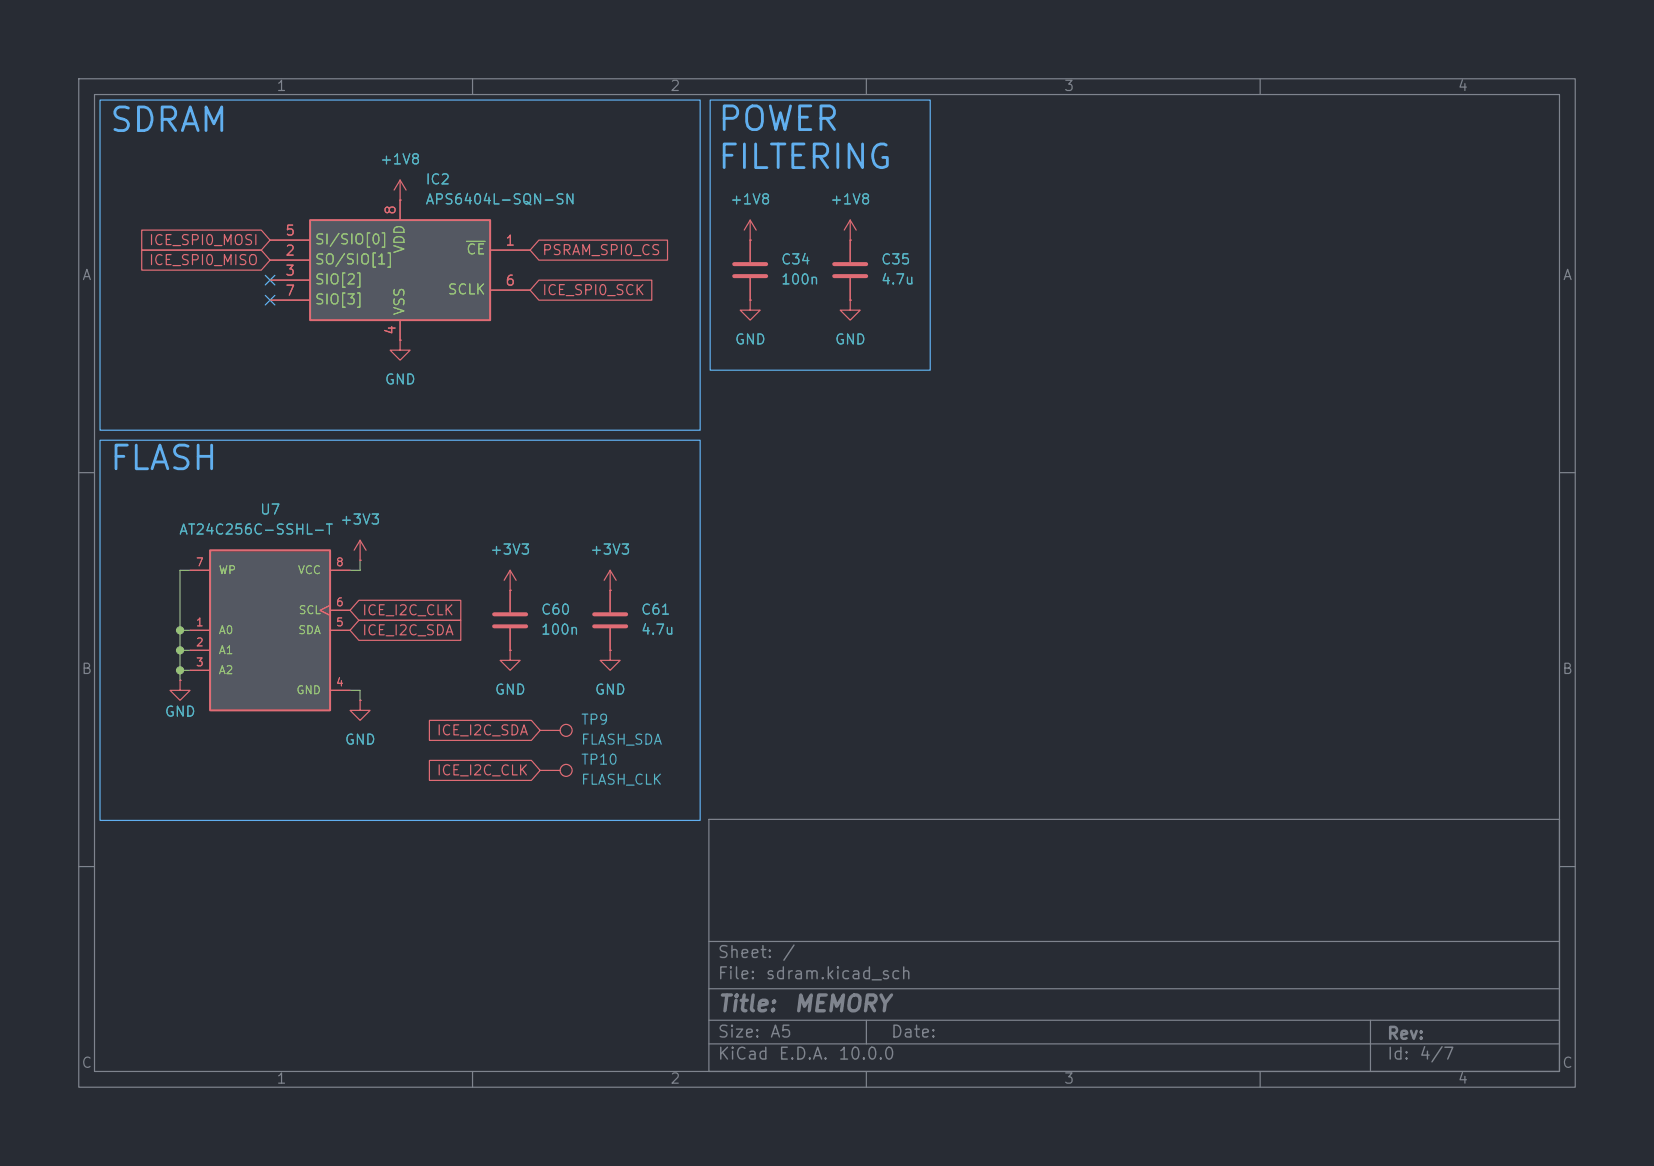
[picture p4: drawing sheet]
(kicad_sch
 (version 20260306)
 (generator "eeschema")
 (generator_version "10.0")
 (paper "A5")
 (title_block
  (title "MEMORY"))
 (lib_symbols
  (symbol "APS6404L-SQN-SN:APS6404L-SQN-SN" (exclude_from_sim no) (in_bom yes) (on_board yes)
   (in_pos_files yes)
   (duplicate_pin_numbers_are_jumpers no)
   (property "Reference" "IC2" (at 17.2019 7.62 0) (show_name no) (do_not_autoplace no) (effects (font (size 1.27 1.27)) (justify right)))
   (property "Value" "APS6404L-SQN-SN" (at 17.2019 5.08 0) (show_name no) (do_not_autoplace no) (effects (font (size 1.27 1.27)) (justify right)))
   (property "Footprint" "SOIC127P600X175-8N" (at 36.83 -94.92 0) (show_name no) (do_not_autoplace no) (hide yes) (effects (font (size 1.27 1.27)) (justify left top)))
   (property "Datasheet" "https://www.mouser.es/datasheet/2/1127/APM_PSRAM_QSPI_APS6404L_SQN_v3_6_PKG-1954836.pdf" (at 36.83 -194.92 0) (show_name no) (do_not_autoplace no) (hide yes) (effects (font (size 1.27 1.27)) (justify left top)))
   (property "Description" "DRAM IoT RAM 64Mb QSPI (x1,x4) SDR 144MHz, 1.8V, Ind. Temp., SOP8" (at 14.986 -1.016 0) (show_name no) (do_not_autoplace no) (hide yes) (effects (font (size 1.27 1.27))))
   (property "Height" "1.75" (at 36.83 -394.92 0) (show_name no) (do_not_autoplace no) (hide yes) (effects (font (size 1.27 1.27)) (justify left top)))
   (property "Manufacturer_Name" "AP Memory" (at 36.83 -494.92 0) (show_name no) (do_not_autoplace no) (hide yes) (effects (font (size 1.27 1.27)) (justify left top)))
   (property "Manufacturer_Part_Number" "APS6404L-SQN-SN" (at 36.83 -594.92 0) (show_name no) (do_not_autoplace no) (hide yes) (effects (font (size 1.27 1.27)) (justify left top)))
   (property "Mouser Part Number" "878-APS6404L-SQN-SN" (at 36.83 -694.92 0) (show_name no) (do_not_autoplace no) (hide yes) (effects (font (size 1.27 1.27)) (justify left top)))
   (property "Mouser Price/Stock" "https://www.mouser.co.uk/ProductDetail/AP-Memory/APS6404L-SQN-SN?qs=IS%252B4QmGtzzq3%252BeAQzWZSdA%3D%3D" (at 36.83 -794.92 0) (show_name no) (do_not_autoplace no) (hide yes) (effects (font (size 1.27 1.27)) (justify left top)))
   (property "Arrow Part Number" "" (at 36.83 -894.92 0) (show_name no) (do_not_autoplace no) (hide yes) (effects (font (size 1.27 1.27)) (justify left top)))
   (property "Arrow Price/Stock" "" (at 36.83 -994.92 0) (show_name no) (do_not_autoplace no) (hide yes) (effects (font (size 1.27 1.27)) (justify left top)))
   (symbol "APS6404L-SQN-SN_1_1"
    (rectangle (start 8.89 2.54) (end 31.75 -10.16) (stroke (width 0.254) (type default)) (fill (type background)))
    (pin passive line (at 3.81 -1.27 0) (length 5.08) (name "~{CE}" (effects (font (size 1.27 1.27)))) (number "1" (effects (font (size 1.27 1.27)))))
    (pin passive line (at 36.83 -2.54 180) (length 5.08) (name "SO/SIO[1]" (effects (font (size 1.27 1.27)))) (number "2" (effects (font (size 1.27 1.27)))))
    (pin passive line (at 36.83 -5.08 180) (length 5.08) (name "SIO[2]" (effects (font (size 1.27 1.27)))) (number "3" (effects (font (size 1.27 1.27)))))
    (pin passive line (at 20.32 -12.7 90) (length 2.54) (name "VSS" (effects (font (size 1.27 1.27)))) (number "4" (effects (font (size 1.27 1.27)))))
    (pin passive line (at 36.83 0 180) (length 5.08) (name "SI/SIO[0]" (effects (font (size 1.27 1.27)))) (number "5" (effects (font (size 1.27 1.27)))))
    (pin passive line (at 3.81 -6.35 0) (length 5.08) (name "SCLK" (effects (font (size 1.27 1.27)))) (number "6" (effects (font (size 1.27 1.27)))))
    (pin passive line (at 36.83 -7.62 180) (length 5.08) (name "SIO[3]" (effects (font (size 1.27 1.27)))) (number "7" (effects (font (size 1.27 1.27)))))
    (pin passive line (at 20.32 5.08 270) (length 2.54) (name "VDD" (effects (font (size 1.27 1.27)))) (number "8" (effects (font (size 1.27 1.27))))))
   (embedded_fonts no))
  (symbol "AT24C256C-SSHL-T:AT24C256C-SSHL-T"
   (pin_names
    (offset 1.016)) (exclude_from_sim no) (in_bom yes) (on_board yes)
   (in_pos_files yes)
   (duplicate_pin_numbers_are_jumpers no)
   (property "Reference" "U" (at -7.6427 10.1903 0) (show_name no) (do_not_autoplace no) (effects (font (size 1.27 1.27)) (justify left bottom)))
   (property "Value" "AT24C256C-SSHL-T" (at -7.6309 -12.7181 0) (show_name no) (do_not_autoplace no) (effects (font (size 1.27 1.27)) (justify left bottom)))
   (property "Footprint" "AT24C256C-SSHL-T:SOIC127P600X175-8N" (at 0 0 0) (show_name no) (do_not_autoplace no) (hide yes) (effects (font (size 1.27 1.27)) (justify bottom)))
   (property "Datasheet" "" (at 0 0 0) (show_name no) (do_not_autoplace no) (hide yes) (effects (font (size 1.27 1.27))))
   (property "Description" "EEPROM Memory IC 256Kb (32K x 8) I²C 1 MHz 550 ns 8-SOIC" (at 0 0 0) (show_name no) (do_not_autoplace no) (hide yes) (effects (font (size 1.27 1.27)) (justify bottom)))
   (property "MF" "Microchip Technology" (at 0 0 0) (show_name no) (do_not_autoplace no) (hide yes) (effects (font (size 1.27 1.27)) (justify bottom)))
   (property "Package" "SO-8 Microchip" (at 0 0 0) (show_name no) (do_not_autoplace no) (hide yes) (effects (font (size 1.27 1.27)) (justify bottom)))
   (property "Price" "None" (at 0 0 0) (show_name no) (do_not_autoplace no) (hide yes) (effects (font (size 1.27 1.27)) (justify bottom)))
   (property "Check_prices" "https://www.snapeda.com/parts/AT24C256C-SSHL-T/Microchip+Technology/view-part/?ref=eda" (at 0 0 0) (show_name no) (do_not_autoplace no) (hide yes) (effects (font (size 1.27 1.27)) (justify bottom)))
   (property "SnapEDA_Link" "https://www.snapeda.com/parts/AT24C256C-SSHL-T/Microchip+Technology/view-part/?ref=snap" (at 0 0 0) (show_name no) (do_not_autoplace no) (hide yes) (effects (font (size 1.27 1.27)) (justify bottom)))
   (property "MP" "AT24C256C-SSHL-T" (at 0 0 0) (show_name no) (do_not_autoplace no) (hide yes) (effects (font (size 1.27 1.27)) (justify bottom)))
   (property "Availability" "In Stock" (at 0 0 0) (show_name no) (do_not_autoplace no) (hide yes) (effects (font (size 1.27 1.27)) (justify bottom)))
   (property "MANUFACTURER" "Atmel" (at 0 0 0) (show_name no) (do_not_autoplace no) (hide yes) (effects (font (size 1.27 1.27)) (justify bottom)))
   (symbol "AT24C256C-SSHL-T_0_0"
    (rectangle (start -7.62 -10.16) (end 7.62 10.16) (stroke (width 0.254) (type default)) (fill (type background)))
    (pin input line (at -10.16 0 0) (length 2.54) (name "A0" (effects (font (size 1.016 1.016)))) (number "1" (effects (font (size 1.016 1.016)))))
    (pin input line (at -10.16 -2.54 0) (length 2.54) (name "A1" (effects (font (size 1.016 1.016)))) (number "2" (effects (font (size 1.016 1.016)))))
    (pin input line (at -10.16 -5.08 0) (length 2.54) (name "A2" (effects (font (size 1.016 1.016)))) (number "3" (effects (font (size 1.016 1.016)))))
    (pin power_in line (at 10.16 -7.62 180) (length 2.54) (name "GND" (effects (font (size 1.016 1.016)))) (number "4" (effects (font (size 1.016 1.016)))))
    (pin bidirectional line (at 10.16 0 180) (length 2.54) (name "SDA" (effects (font (size 1.016 1.016)))) (number "5" (effects (font (size 1.016 1.016)))))
    (pin input clock (at 10.16 2.54 180) (length 2.54) (name "SCL" (effects (font (size 1.016 1.016)))) (number "6" (effects (font (size 1.016 1.016)))))
    (pin input line (at -10.16 7.62 0) (length 2.54) (name "WP" (effects (font (size 1.016 1.016)))) (number "7" (effects (font (size 1.016 1.016)))))
    (pin power_in line (at 10.16 7.62 180) (length 2.54) (name "VCC" (effects (font (size 1.016 1.016)))) (number "8" (effects (font (size 1.016 1.016))))))
   (embedded_fonts no))
  (symbol "Connector:TestPoint"
   (pin_numbers (hide yes))
   (pin_names
    (offset 0.762) (hide yes)) (exclude_from_sim no) (in_bom yes) (on_board yes)
   (in_pos_files yes)
   (duplicate_pin_numbers_are_jumpers no)
   (property "Reference" "TP" (at 0 6.858 0) (show_name no) (do_not_autoplace no) (effects (font (size 1.27 1.27))))
   (property "Value" "TestPoint" (at 0 5.08 0) (show_name no) (do_not_autoplace no) (effects (font (size 1.27 1.27))))
   (property "Footprint" "" (at 5.08 0 0) (show_name no) (do_not_autoplace no) (hide yes) (effects (font (size 1.27 1.27))))
   (property "Datasheet" "" (at 5.08 0 0) (show_name no) (do_not_autoplace no) (hide yes) (effects (font (size 1.27 1.27))))
   (property "Description" "test point" (at 0 0 0) (show_name no) (do_not_autoplace no) (hide yes) (effects (font (size 1.27 1.27))))
   (symbol "TestPoint_0_1"
    (circle (center 0 3.302) (radius 0.762) (stroke (width 0) (type default)) (fill (type none))))
   (symbol "TestPoint_1_1"
    (pin passive line (at 0 0 90) (length 2.54) (name "1" (effects (font (size 1.27 1.27)))) (number "1" (effects (font (size 1.27 1.27))))))
   (embedded_fonts no))
  (symbol "Device:C"
   (pin_numbers (hide yes))
   (pin_names
    (offset 0.254)) (exclude_from_sim no) (in_bom yes) (on_board yes)
   (in_pos_files yes)
   (duplicate_pin_numbers_are_jumpers no)
   (property "Reference" "C" (at 0.635 2.54 0) (show_name no) (do_not_autoplace no) (effects (font (size 1.27 1.27)) (justify left)))
   (property "Value" "C" (at 0.635 -2.54 0) (show_name no) (do_not_autoplace no) (effects (font (size 1.27 1.27)) (justify left)))
   (property "Footprint" "" (at 0.9652 -3.81 0) (show_name no) (do_not_autoplace no) (hide yes) (effects (font (size 1.27 1.27))))
   (property "Datasheet" "" (at 0 0 0) (show_name no) (do_not_autoplace no) (hide yes) (effects (font (size 1.27 1.27))))
   (property "Description" "Unpolarized capacitor" (at 0 0 0) (show_name no) (do_not_autoplace no) (hide yes) (effects (font (size 1.27 1.27))))
   (symbol "C_0_1"
    (polyline (pts (xy -2.032 0.762) (xy 2.032 0.762)) (stroke (width 0.508) (type default)) (fill (type none)))
    (polyline (pts (xy -2.032 -0.762) (xy 2.032 -0.762)) (stroke (width 0.508) (type default)) (fill (type none))))
   (symbol "C_1_1"
    (pin passive line (at 0 3.81 270) (length 2.794) (name "" (effects (font (size 1.27 1.27)))) (number "1" (effects (font (size 1.27 1.27)))))
    (pin passive line (at 0 -3.81 90) (length 2.794) (name "" (effects (font (size 1.27 1.27)))) (number "2" (effects (font (size 1.27 1.27))))))
   (embedded_fonts no))
  (symbol "power:+1V8"
   (power global)
   (pin_numbers (hide yes))
   (pin_names
    (offset 0) (hide yes)) (exclude_from_sim no) (in_bom yes) (on_board yes)
   (in_pos_files yes)
   (duplicate_pin_numbers_are_jumpers no)
   (property "Reference" "#PWR" (at 0 -3.81 0) (show_name no) (do_not_autoplace no) (hide yes) (effects (font (size 1.27 1.27))))
   (property "Value" "+1V8" (at 0 3.556 0) (show_name no) (do_not_autoplace no) (effects (font (size 1.27 1.27))))
   (property "Footprint" "" (at 0 0 0) (show_name no) (do_not_autoplace no) (hide yes) (effects (font (size 1.27 1.27))))
   (property "Datasheet" "" (at 0 0 0) (show_name no) (do_not_autoplace no) (hide yes) (effects (font (size 1.27 1.27))))
   (property "Description" "Power symbol creates a global label with name \"+1V8\"" (at 0 0 0) (show_name no) (do_not_autoplace no) (hide yes) (effects (font (size 1.27 1.27))))
   (symbol "+1V8_0_1"
    (polyline (pts (xy -0.762 1.27) (xy 0 2.54)) (stroke (width 0) (type default)) (fill (type none)))
    (polyline (pts (xy 0 2.54) (xy 0.762 1.27)) (stroke (width 0) (type default)) (fill (type none)))
    (polyline (pts (xy 0 0) (xy 0 2.54)) (stroke (width 0) (type default)) (fill (type none))))
   (symbol "+1V8_1_1"
    (pin power_in line (at 0 0 90) (length 0) (name "" (effects (font (size 1.27 1.27)))) (number "1" (effects (font (size 1.27 1.27))))))
   (embedded_fonts no))
  (symbol "power:+3V3"
   (power global)
   (pin_numbers (hide yes))
   (pin_names
    (offset 0) (hide yes)) (exclude_from_sim no) (in_bom yes) (on_board yes)
   (in_pos_files yes)
   (duplicate_pin_numbers_are_jumpers no)
   (property "Reference" "#PWR" (at 0 -3.81 0) (show_name no) (do_not_autoplace no) (hide yes) (effects (font (size 1.27 1.27))))
   (property "Value" "+3V3" (at 0 3.556 0) (show_name no) (do_not_autoplace no) (effects (font (size 1.27 1.27))))
   (property "Footprint" "" (at 0 0 0) (show_name no) (do_not_autoplace no) (hide yes) (effects (font (size 1.27 1.27))))
   (property "Datasheet" "" (at 0 0 0) (show_name no) (do_not_autoplace no) (hide yes) (effects (font (size 1.27 1.27))))
   (property "Description" "Power symbol creates a global label with name \"+3V3\"" (at 0 0 0) (show_name no) (do_not_autoplace no) (hide yes) (effects (font (size 1.27 1.27))))
   (symbol "+3V3_0_1"
    (polyline (pts (xy -0.762 1.27) (xy 0 2.54)) (stroke (width 0) (type default)) (fill (type none)))
    (polyline (pts (xy 0 2.54) (xy 0.762 1.27)) (stroke (width 0) (type default)) (fill (type none)))
    (polyline (pts (xy 0 0) (xy 0 2.54)) (stroke (width 0) (type default)) (fill (type none))))
   (symbol "+3V3_1_1"
    (pin power_in line (at 0 0 90) (length 0) (name "" (effects (font (size 1.27 1.27)))) (number "1" (effects (font (size 1.27 1.27))))))
   (embedded_fonts no))
  (symbol "power:GND"
   (power global)
   (pin_numbers (hide yes))
   (pin_names
    (offset 0) (hide yes)) (exclude_from_sim no) (in_bom yes) (on_board yes)
   (in_pos_files yes)
   (duplicate_pin_numbers_are_jumpers no)
   (property "Reference" "#PWR" (at 0 -6.35 0) (show_name no) (do_not_autoplace no) (hide yes) (effects (font (size 1.27 1.27))))
   (property "Value" "GND" (at 0 -3.81 0) (show_name no) (do_not_autoplace no) (effects (font (size 1.27 1.27))))
   (property "Footprint" "" (at 0 0 0) (show_name no) (do_not_autoplace no) (hide yes) (effects (font (size 1.27 1.27))))
   (property "Datasheet" "" (at 0 0 0) (show_name no) (do_not_autoplace no) (hide yes) (effects (font (size 1.27 1.27))))
   (property "Description" "Power symbol creates a global label with name \"GND\" , ground" (at 0 0 0) (show_name no) (do_not_autoplace no) (hide yes) (effects (font (size 1.27 1.27))))
   (symbol "GND_0_1"
    (polyline (pts (xy 0 0) (xy 0 -1.27) (xy 1.27 -1.27) (xy 0 -2.54) (xy -1.27 -1.27) (xy 0 -1.27)) (stroke (width 0) (type default)) (fill (type none))))
   (symbol "GND_1_1"
    (pin power_in line (at 0 0 270) (length 0) (name "" (effects (font (size 1.27 1.27)))) (number "1" (effects (font (size 1.27 1.27))))))
   (embedded_fonts no)))
 (rectangle
  (start 90.17 12.7)
  (end 118.11 46.99)
  (stroke (width 0) (type default))
  (fill (type none)))
 (rectangle
  (start 12.7 12.7)
  (end 88.9 54.61)
  (stroke (width 0) (type default))
  (fill (type none)))
 (rectangle
  (start 12.7 55.88)
  (end 88.9 104.14)
  (stroke (width 0) (type default))
  (fill (type none)))
 (text "SDRAM"
  (exclude_from_sim no)
  (at 13.716 16.002 0)
  (effects (font (size 3 3)) (justify left)))
 (text "POWER\nFILTERING"
  (exclude_from_sim no)
  (at 90.932 18.288 0)
  (effects (font (size 3 3)) (justify left)))
 (text "FLASH"
  (exclude_from_sim no)
  (at 13.716 58.928 0)
  (effects (font (size 3 3)) (justify left)))
 (junction
  (at 22.86 85.09)
  (diameter 0)
  (color 0 0 0 0))
 (junction
  (at 22.86 80.01)
  (diameter 0)
  (color 0 0 0 0))
 (junction
  (at 22.86 82.55)
  (diameter 0)
  (color 0 0 0 0))
 (no_connect
  (at 34.29 38.1))
 (no_connect
  (at 34.29 35.56))
 (wire
  (pts (xy 45.72 88.9) (xy 45.72 87.63))
  (stroke (width 0) (type default)))
 (wire
  (pts (xy 45.72 72.39) (xy 44.45 72.39))
  (stroke (width 0) (type default)))
 (wire
  (pts (xy 22.86 80.01) (xy 24.13 80.01))
  (stroke (width 0) (type default)))
 (wire
  (pts (xy 22.86 86.36) (xy 22.86 85.09))
  (stroke (width 0) (type default)))
 (wire
  (pts (xy 22.86 85.09) (xy 24.13 85.09))
  (stroke (width 0) (type default)))
 (wire
  (pts (xy 22.86 72.39) (xy 24.13 72.39))
  (stroke (width 0) (type default)))
 (wire
  (pts (xy 22.86 82.55) (xy 24.13 82.55))
  (stroke (width 0) (type default)))
 (wire
  (pts (xy 22.86 82.55) (xy 22.86 80.01))
  (stroke (width 0) (type default)))
 (wire
  (pts (xy 45.72 87.63) (xy 44.45 87.63))
  (stroke (width 0) (type default)))
 (wire
  (pts (xy 22.86 80.01) (xy 22.86 72.39))
  (stroke (width 0) (type default)))
 (wire
  (pts (xy 45.72 71.12) (xy 45.72 72.39))
  (stroke (width 0) (type default)))
 (wire
  (pts (xy 22.86 85.09) (xy 22.86 82.55))
  (stroke (width 0) (type default)))
 (global_label "ICE_I2C_SDA"
  (shape input)
  (at 68.58 92.71 180)
  (fields_autoplaced yes)
  (effects (font (size 1.27 1.27)) (justify right))
  (property "Intersheetrefs" "${INTERSHEET_REFS}" (at 53.9834 92.71 0) (hide yes) (show_name no) (do_not_autoplace no) (effects (font (size 1.27 1.27)) (justify right))))
 (global_label "ICE_I2C_CLK"
  (shape input)
  (at 44.45 77.47 0)
  (fields_autoplaced yes)
  (effects (font (size 1.27 1.27)) (justify left))
  (property "Intersheetrefs" "${INTERSHEET_REFS}" (at 59.0466 77.47 0) (hide yes) (show_name no) (do_not_autoplace no) (effects (font (size 1.27 1.27)) (justify left))))
 (global_label "PSRAM_SPI0_CS"
  (shape input)
  (at 67.31 31.75 0)
  (fields_autoplaced yes)
  (effects (font (size 1.27 1.27)) (justify left))
  (property "Intersheetrefs" "${INTERSHEET_REFS}" (at 85.2932 31.75 0) (hide yes) (show_name no) (do_not_autoplace no) (effects (font (size 1.27 1.27)) (justify left))))
 (global_label "ICE_I2C_SDA"
  (shape input)
  (at 44.45 80.01 0)
  (fields_autoplaced yes)
  (effects (font (size 1.27 1.27)) (justify left))
  (property "Intersheetrefs" "${INTERSHEET_REFS}" (at 59.0466 80.01 0) (hide yes) (show_name no) (do_not_autoplace no) (effects (font (size 1.27 1.27)) (justify left))))
 (global_label "ICE_SPI0_MISO"
  (shape input)
  (at 34.29 33.02 180)
  (fields_autoplaced yes)
  (effects (font (size 1.27 1.27)) (justify right))
  (property "Intersheetrefs" "${INTERSHEET_REFS}" (at 17.4558 33.02 0) (hide yes) (show_name no) (do_not_autoplace no) (effects (font (size 1.27 1.27)) (justify right))))
 (global_label "ICE_I2C_CLK"
  (shape input)
  (at 68.58 97.79 180)
  (fields_autoplaced yes)
  (effects (font (size 1.27 1.27)) (justify right))
  (property "Intersheetrefs" "${INTERSHEET_REFS}" (at 53.9834 97.79 0) (hide yes) (show_name no) (do_not_autoplace no) (effects (font (size 1.27 1.27)) (justify right))))
 (global_label "ICE_SPI0_MOSI"
  (shape input)
  (at 34.29 30.48 180)
  (fields_autoplaced yes)
  (effects (font (size 1.27 1.27)) (justify right))
  (property "Intersheetrefs" "${INTERSHEET_REFS}" (at 17.4558 30.48 0) (hide yes) (show_name no) (do_not_autoplace no) (effects (font (size 1.27 1.27)) (justify right))))
 (global_label "ICE_SPI0_SCK"
  (shape input)
  (at 67.31 36.83 0)
  (fields_autoplaced yes)
  (effects (font (size 1.27 1.27)) (justify left))
  (property "Intersheetrefs" "${INTERSHEET_REFS}" (at 83.2975 36.83 0) (hide yes) (show_name no) (do_not_autoplace no) (effects (font (size 1.27 1.27)) (justify left))))
 (symbol
  (lib_id "power:+1V8")
  (at 95.25 30.48 0)
  (unit 1)
  (body_style 1)
  (exclude_from_sim no)
  (in_bom yes)
  (on_board yes)
  (in_pos_files yes)
  (dnp no)
  (fields_autoplaced yes)
  (property "Reference" "#PWR046" (at 95.25 34.29 0) (hide yes) (show_name no) (do_not_autoplace no) (effects (font (size 1.27 1.27))))
  (property "Value" "+1V8" (at 95.25 25.4 0) (show_name no) (do_not_autoplace no) (effects (font (size 1.27 1.27))))
  (property "Footprint" "" (at 95.25 30.48 0) (hide yes) (show_name no) (do_not_autoplace no) (effects (font (size 1.27 1.27))))
  (property "Datasheet" "" (at 95.25 30.48 0) (hide yes) (show_name no) (do_not_autoplace no) (effects (font (size 1.27 1.27))))
  (property "Description" "Power symbol creates a global label with name \"+1V8\"" (at 95.25 30.48 0) (hide yes) (show_name no) (do_not_autoplace no) (effects (font (size 1.27 1.27))))
  (pin "1"))
 (symbol
  (lib_id "power:GND")
  (at 50.8 43.18 0)
  (unit 1)
  (body_style 1)
  (exclude_from_sim no)
  (in_bom yes)
  (on_board yes)
  (in_pos_files yes)
  (dnp no)
  (fields_autoplaced yes)
  (property "Reference" "#PWR045" (at 50.8 49.53 0) (hide yes) (show_name no) (do_not_autoplace no) (effects (font (size 1.27 1.27))))
  (property "Value" "GND" (at 50.8 48.26 0) (show_name no) (do_not_autoplace no) (effects (font (size 1.27 1.27))))
  (property "Footprint" "" (at 50.8 43.18 0) (hide yes) (show_name no) (do_not_autoplace no) (effects (font (size 1.27 1.27))))
  (property "Datasheet" "" (at 50.8 43.18 0) (hide yes) (show_name no) (do_not_autoplace no) (effects (font (size 1.27 1.27))))
  (property "Description" "Power symbol creates a global label with name \"GND\" , ground" (at 50.8 43.18 0) (hide yes) (show_name no) (do_not_autoplace no) (effects (font (size 1.27 1.27))))
  (pin "1"))
 (symbol
  (lib_id "power:GND")
  (at 45.72 88.9 0)
  (unit 1)
  (body_style 1)
  (exclude_from_sim no)
  (in_bom yes)
  (on_board yes)
  (in_pos_files yes)
  (dnp no)
  (fields_autoplaced yes)
  (property "Reference" "#PWR0149" (at 45.72 95.25 0) (hide yes) (show_name no) (do_not_autoplace no) (effects (font (size 1.27 1.27))))
  (property "Value" "GND" (at 45.72 93.98 0) (show_name no) (do_not_autoplace no) (effects (font (size 1.27 1.27))))
  (property "Footprint" "" (at 45.72 88.9 0) (hide yes) (show_name no) (do_not_autoplace no) (effects (font (size 1.27 1.27))))
  (property "Datasheet" "" (at 45.72 88.9 0) (hide yes) (show_name no) (do_not_autoplace no) (effects (font (size 1.27 1.27))))
  (property "Description" "Power symbol creates a global label with name \"GND\" , ground" (at 45.72 88.9 0) (hide yes) (show_name no) (do_not_autoplace no) (effects (font (size 1.27 1.27))))
  (pin "1"))
 (symbol
  (lib_id "power:+3V3")
  (at 64.77 74.93 0)
  (unit 1)
  (body_style 1)
  (exclude_from_sim no)
  (in_bom yes)
  (on_board yes)
  (in_pos_files yes)
  (dnp no)
  (fields_autoplaced yes)
  (property "Reference" "#PWR0152" (at 64.77 78.74 0) (hide yes) (show_name no) (do_not_autoplace no) (effects (font (size 1.27 1.27))))
  (property "Value" "+3V3" (at 64.77 69.85 0) (show_name no) (do_not_autoplace no) (effects (font (size 1.27 1.27))))
  (property "Footprint" "" (at 64.77 74.93 0) (hide yes) (show_name no) (do_not_autoplace no) (effects (font (size 1.27 1.27))))
  (property "Datasheet" "" (at 64.77 74.93 0) (hide yes) (show_name no) (do_not_autoplace no) (effects (font (size 1.27 1.27))))
  (property "Description" "Power symbol creates a global label with name \"+3V3\"" (at 64.77 74.93 0) (hide yes) (show_name no) (do_not_autoplace no) (effects (font (size 1.27 1.27))))
  (pin "1"))
 (symbol
  (lib_id "power:+3V3")
  (at 45.72 71.12 0)
  (unit 1)
  (body_style 1)
  (exclude_from_sim no)
  (in_bom yes)
  (on_board yes)
  (in_pos_files yes)
  (dnp no)
  (fields_autoplaced yes)
  (property "Reference" "#PWR0150" (at 45.72 74.93 0) (hide yes) (show_name no) (do_not_autoplace no) (effects (font (size 1.27 1.27))))
  (property "Value" "+3V3" (at 45.72 66.04 0) (show_name no) (do_not_autoplace no) (effects (font (size 1.27 1.27))))
  (property "Footprint" "" (at 45.72 71.12 0) (hide yes) (show_name no) (do_not_autoplace no) (effects (font (size 1.27 1.27))))
  (property "Datasheet" "" (at 45.72 71.12 0) (hide yes) (show_name no) (do_not_autoplace no) (effects (font (size 1.27 1.27))))
  (property "Description" "Power symbol creates a global label with name \"+3V3\"" (at 45.72 71.12 0) (hide yes) (show_name no) (do_not_autoplace no) (effects (font (size 1.27 1.27))))
  (pin "1"))
 (symbol
  (lib_id "AT24C256C-SSHL-T:AT24C256C-SSHL-T")
  (at 34.29 80.01 0)
  (unit 1)
  (body_style 1)
  (exclude_from_sim no)
  (in_bom yes)
  (on_board yes)
  (in_pos_files yes)
  (dnp no)
  (property "Reference" "U7" (at 34.29 64.77 0) (show_name no) (do_not_autoplace no) (effects (font (size 1.27 1.27))))
  (property "Value" "AT24C256C-SSHL-T" (at 32.512 67.31 0) (show_name no) (do_not_autoplace no) (effects (font (size 1.27 1.27))))
  (property "Footprint" "AT24C256C-SSHL-T:SOIC127P600X175-8N" (at 34.29 80.01 0) (hide yes) (show_name no) (do_not_autoplace no) (effects (font (size 1.27 1.27)) (justify bottom)))
  (property "Datasheet" "" (at 34.29 80.01 0) (hide yes) (show_name no) (do_not_autoplace no) (effects (font (size 1.27 1.27))))
  (property "Description" "EEPROM Memory IC 256Kb (32K x 8) I²C 1 MHz 550 ns 8-SOIC" (at 34.29 80.01 0) (hide yes) (show_name no) (do_not_autoplace no) (effects (font (size 1.27 1.27)) (justify bottom)))
  (property "MF" "Microchip Technology" (at 34.29 80.01 0) (hide yes) (show_name no) (do_not_autoplace no) (effects (font (size 1.27 1.27)) (justify bottom)))
  (property "Package" "SO-8 Microchip" (at 34.29 80.01 0) (hide yes) (show_name no) (do_not_autoplace no) (effects (font (size 1.27 1.27)) (justify bottom)))
  (property "Price" "None" (at 34.29 80.01 0) (hide yes) (show_name no) (do_not_autoplace no) (effects (font (size 1.27 1.27)) (justify bottom)))
  (property "Check_prices" "https://www.snapeda.com/parts/AT24C256C-SSHL-T/Microchip+Technology/view-part/?ref=eda" (at 34.29 80.01 0) (hide yes) (show_name no) (do_not_autoplace no) (effects (font (size 1.27 1.27)) (justify bottom)))
  (property "SnapEDA_Link" "https://www.snapeda.com/parts/AT24C256C-SSHL-T/Microchip+Technology/view-part/?ref=snap" (at 34.29 80.01 0) (hide yes) (show_name no) (do_not_autoplace no) (effects (font (size 1.27 1.27)) (justify bottom)))
  (property "MP" "AT24C256C-SSHL-T" (at 34.29 80.01 0) (hide yes) (show_name no) (do_not_autoplace no) (effects (font (size 1.27 1.27)) (justify bottom)))
  (property "Availability" "In Stock" (at 34.29 80.01 0) (hide yes) (show_name no) (do_not_autoplace no) (effects (font (size 1.27 1.27)) (justify bottom)))
  (property "MANUFACTURER" "Atmel" (at 34.29 80.01 0) (hide yes) (show_name no) (do_not_autoplace no) (effects (font (size 1.27 1.27)) (justify bottom)))
  (pin "2")
  (pin "3")
  (pin "5")
  (pin "4")
  (pin "6")
  (pin "7")
  (pin "8")
  (pin "1"))
 (symbol
  (lib_id "Connector:TestPoint")
  (at 68.58 92.71 270)
  (unit 1)
  (body_style 1)
  (exclude_from_sim no)
  (in_bom yes)
  (on_board yes)
  (in_pos_files yes)
  (dnp no)
  (fields_autoplaced yes)
  (property "Reference" "TP9" (at 73.66 91.4399 90) (show_name no) (do_not_autoplace no) (effects (font (size 1.27 1.27)) (justify left)))
  (property "Value" "FLASH_SDA" (at 73.66 93.9799 90) (show_name no) (do_not_autoplace no) (effects (font (size 1.27 1.27)) (justify left)))
  (property "Footprint" "TestPoint:TestPoint_Pad_D2.5mm" (at 68.58 97.79 0) (hide yes) (show_name no) (do_not_autoplace no) (effects (font (size 1.27 1.27))))
  (property "Datasheet" "" (at 68.58 97.79 0) (hide yes) (show_name no) (do_not_autoplace no) (effects (font (size 1.27 1.27))))
  (property "Description" "test point" (at 68.58 92.71 0) (hide yes) (show_name no) (do_not_autoplace no) (effects (font (size 1.27 1.27))))
  (pin "1"))
 (symbol
  (lib_id "Device:C")
  (at 77.47 78.74 0)
  (unit 1)
  (body_style 1)
  (exclude_from_sim no)
  (in_bom yes)
  (on_board yes)
  (in_pos_files yes)
  (dnp no)
  (fields_autoplaced yes)
  (property "Reference" "C61" (at 81.28 77.4699 0) (show_name no) (do_not_autoplace no) (effects (font (size 1.27 1.27)) (justify left)))
  (property "Value" "4.7u" (at 81.28 80.0099 0) (show_name no) (do_not_autoplace no) (effects (font (size 1.27 1.27)) (justify left)))
  (property "Footprint" "Capacitor_SMD:C_0402_1005Metric" (at 78.4352 82.55 0) (hide yes) (show_name no) (do_not_autoplace no) (effects (font (size 1.27 1.27))))
  (property "Datasheet" "" (at 77.47 78.74 0) (hide yes) (show_name no) (do_not_autoplace no) (effects (font (size 1.27 1.27))))
  (property "Description" "Unpolarized capacitor" (at 77.47 78.74 0) (hide yes) (show_name no) (do_not_autoplace no) (effects (font (size 1.27 1.27))))
  (pin "2")
  (pin "1"))
 (symbol
  (lib_id "Device:C")
  (at 64.77 78.74 0)
  (unit 1)
  (body_style 1)
  (exclude_from_sim no)
  (in_bom yes)
  (on_board yes)
  (in_pos_files yes)
  (dnp no)
  (fields_autoplaced yes)
  (property "Reference" "C60" (at 68.58 77.4699 0) (show_name no) (do_not_autoplace no) (effects (font (size 1.27 1.27)) (justify left)))
  (property "Value" "100n" (at 68.58 80.0099 0) (show_name no) (do_not_autoplace no) (effects (font (size 1.27 1.27)) (justify left)))
  (property "Footprint" "Capacitor_SMD:C_0402_1005Metric" (at 65.7352 82.55 0) (hide yes) (show_name no) (do_not_autoplace no) (effects (font (size 1.27 1.27))))
  (property "Datasheet" "" (at 64.77 78.74 0) (hide yes) (show_name no) (do_not_autoplace no) (effects (font (size 1.27 1.27))))
  (property "Description" "Unpolarized capacitor" (at 64.77 78.74 0) (hide yes) (show_name no) (do_not_autoplace no) (effects (font (size 1.27 1.27))))
  (pin "2")
  (pin "1"))
 (symbol
  (lib_id "power:GND")
  (at 77.47 82.55 0)
  (unit 1)
  (body_style 1)
  (exclude_from_sim no)
  (in_bom yes)
  (on_board yes)
  (in_pos_files yes)
  (dnp no)
  (fields_autoplaced yes)
  (property "Reference" "#PWR0155" (at 77.47 88.9 0) (hide yes) (show_name no) (do_not_autoplace no) (effects (font (size 1.27 1.27))))
  (property "Value" "GND" (at 77.47 87.63 0) (show_name no) (do_not_autoplace no) (effects (font (size 1.27 1.27))))
  (property "Footprint" "" (at 77.47 82.55 0) (hide yes) (show_name no) (do_not_autoplace no) (effects (font (size 1.27 1.27))))
  (property "Datasheet" "" (at 77.47 82.55 0) (hide yes) (show_name no) (do_not_autoplace no) (effects (font (size 1.27 1.27))))
  (property "Description" "Power symbol creates a global label with name \"GND\" , ground" (at 77.47 82.55 0) (hide yes) (show_name no) (do_not_autoplace no) (effects (font (size 1.27 1.27))))
  (pin "1"))
 (symbol
  (lib_id "Connector:TestPoint")
  (at 68.58 97.79 270)
  (unit 1)
  (body_style 1)
  (exclude_from_sim no)
  (in_bom yes)
  (on_board yes)
  (in_pos_files yes)
  (dnp no)
  (fields_autoplaced yes)
  (property "Reference" "TP10" (at 73.66 96.5199 90) (show_name no) (do_not_autoplace no) (effects (font (size 1.27 1.27)) (justify left)))
  (property "Value" "FLASH_CLK" (at 73.66 99.0599 90) (show_name no) (do_not_autoplace no) (effects (font (size 1.27 1.27)) (justify left)))
  (property "Footprint" "TestPoint:TestPoint_Pad_D2.5mm" (at 68.58 102.87 0) (hide yes) (show_name no) (do_not_autoplace no) (effects (font (size 1.27 1.27))))
  (property "Datasheet" "" (at 68.58 102.87 0) (hide yes) (show_name no) (do_not_autoplace no) (effects (font (size 1.27 1.27))))
  (property "Description" "test point" (at 68.58 97.79 0) (hide yes) (show_name no) (do_not_autoplace no) (effects (font (size 1.27 1.27))))
  (pin "1"))
 (symbol
  (lib_id "power:GND")
  (at 22.86 86.36 0)
  (unit 1)
  (body_style 1)
  (exclude_from_sim no)
  (in_bom yes)
  (on_board yes)
  (in_pos_files yes)
  (dnp no)
  (property "Reference" "#PWR0151" (at 22.86 92.71 0) (hide yes) (show_name no) (do_not_autoplace no) (effects (font (size 1.27 1.27))))
  (property "Value" "GND" (at 22.86 90.424 0) (show_name no) (do_not_autoplace no) (effects (font (size 1.27 1.27))))
  (property "Footprint" "" (at 22.86 86.36 0) (hide yes) (show_name no) (do_not_autoplace no) (effects (font (size 1.27 1.27))))
  (property "Datasheet" "" (at 22.86 86.36 0) (hide yes) (show_name no) (do_not_autoplace no) (effects (font (size 1.27 1.27))))
  (property "Description" "Power symbol creates a global label with name \"GND\" , ground" (at 22.86 86.36 0) (hide yes) (show_name no) (do_not_autoplace no) (effects (font (size 1.27 1.27))))
  (pin "1"))
 (symbol
  (lib_id "Device:C")
  (at 95.25 34.29 0)
  (unit 1)
  (body_style 1)
  (exclude_from_sim no)
  (in_bom yes)
  (on_board yes)
  (in_pos_files yes)
  (dnp no)
  (fields_autoplaced yes)
  (property "Reference" "C34" (at 99.06 33.0199 0) (show_name no) (do_not_autoplace no) (effects (font (size 1.27 1.27)) (justify left)))
  (property "Value" "100n" (at 99.06 35.5599 0) (show_name no) (do_not_autoplace no) (effects (font (size 1.27 1.27)) (justify left)))
  (property "Footprint" "Capacitor_SMD:C_0402_1005Metric" (at 96.2152 38.1 0) (hide yes) (show_name no) (do_not_autoplace no) (effects (font (size 1.27 1.27))))
  (property "Datasheet" "" (at 95.25 34.29 0) (hide yes) (show_name no) (do_not_autoplace no) (effects (font (size 1.27 1.27))))
  (property "Description" "Unpolarized capacitor" (at 95.25 34.29 0) (hide yes) (show_name no) (do_not_autoplace no) (effects (font (size 1.27 1.27))))
  (pin "2")
  (pin "1"))
 (symbol
  (lib_id "power:GND")
  (at 95.25 38.1 0)
  (unit 1)
  (body_style 1)
  (exclude_from_sim no)
  (in_bom yes)
  (on_board yes)
  (in_pos_files yes)
  (dnp no)
  (fields_autoplaced yes)
  (property "Reference" "#PWR052" (at 95.25 44.45 0) (hide yes) (show_name no) (do_not_autoplace no) (effects (font (size 1.27 1.27))))
  (property "Value" "GND" (at 95.25 43.18 0) (show_name no) (do_not_autoplace no) (effects (font (size 1.27 1.27))))
  (property "Footprint" "" (at 95.25 38.1 0) (hide yes) (show_name no) (do_not_autoplace no) (effects (font (size 1.27 1.27))))
  (property "Datasheet" "" (at 95.25 38.1 0) (hide yes) (show_name no) (do_not_autoplace no) (effects (font (size 1.27 1.27))))
  (property "Description" "Power symbol creates a global label with name \"GND\" , ground" (at 95.25 38.1 0) (hide yes) (show_name no) (do_not_autoplace no) (effects (font (size 1.27 1.27))))
  (pin "1"))
 (symbol
  (lib_id "power:GND")
  (at 107.95 38.1 0)
  (unit 1)
  (body_style 1)
  (exclude_from_sim no)
  (in_bom yes)
  (on_board yes)
  (in_pos_files yes)
  (dnp no)
  (fields_autoplaced yes)
  (property "Reference" "#PWR054" (at 107.95 44.45 0) (hide yes) (show_name no) (do_not_autoplace no) (effects (font (size 1.27 1.27))))
  (property "Value" "GND" (at 107.95 43.18 0) (show_name no) (do_not_autoplace no) (effects (font (size 1.27 1.27))))
  (property "Footprint" "" (at 107.95 38.1 0) (hide yes) (show_name no) (do_not_autoplace no) (effects (font (size 1.27 1.27))))
  (property "Datasheet" "" (at 107.95 38.1 0) (hide yes) (show_name no) (do_not_autoplace no) (effects (font (size 1.27 1.27))))
  (property "Description" "Power symbol creates a global label with name \"GND\" , ground" (at 107.95 38.1 0) (hide yes) (show_name no) (do_not_autoplace no) (effects (font (size 1.27 1.27))))
  (pin "1"))
 (symbol
  (lib_id "power:+3V3")
  (at 77.47 74.93 0)
  (unit 1)
  (body_style 1)
  (exclude_from_sim no)
  (in_bom yes)
  (on_board yes)
  (in_pos_files yes)
  (dnp no)
  (fields_autoplaced yes)
  (property "Reference" "#PWR0154" (at 77.47 78.74 0) (hide yes) (show_name no) (do_not_autoplace no) (effects (font (size 1.27 1.27))))
  (property "Value" "+3V3" (at 77.47 69.85 0) (show_name no) (do_not_autoplace no) (effects (font (size 1.27 1.27))))
  (property "Footprint" "" (at 77.47 74.93 0) (hide yes) (show_name no) (do_not_autoplace no) (effects (font (size 1.27 1.27))))
  (property "Datasheet" "" (at 77.47 74.93 0) (hide yes) (show_name no) (do_not_autoplace no) (effects (font (size 1.27 1.27))))
  (property "Description" "Power symbol creates a global label with name \"+3V3\"" (at 77.47 74.93 0) (hide yes) (show_name no) (do_not_autoplace no) (effects (font (size 1.27 1.27))))
  (pin "1"))
 (symbol
  (lib_id "APS6404L-SQN-SN:APS6404L-SQN-SN")
  (at 71.12 30.48 0)
  (mirror y)
  (unit 1)
  (body_style 1)
  (exclude_from_sim no)
  (in_bom yes)
  (on_board yes)
  (in_pos_files yes)
  (dnp no)
  (fields_autoplaced yes)
  (property "Reference" "IC2" (at 53.9181 22.86 0) (show_name no) (do_not_autoplace no) (effects (font (size 1.27 1.27)) (justify right)))
  (property "Value" "APS6404L-SQN-SN" (at 53.9181 25.4 0) (show_name no) (do_not_autoplace no) (effects (font (size 1.27 1.27)) (justify right)))
  (property "Footprint" "APS6404L-SQN-SN:SOIC127P600X175-8N" (at 34.29 125.4 0) (hide yes) (show_name no) (do_not_autoplace no) (effects (font (size 1.27 1.27)) (justify left top)))
  (property "Datasheet" "https://www.mouser.es/datasheet/2/1127/APM_PSRAM_QSPI_APS6404L_SQN_v3_6_PKG-1954836.pdf" (at 34.29 225.4 0) (hide yes) (show_name no) (do_not_autoplace no) (effects (font (size 1.27 1.27)) (justify left top)))
  (property "Description" "DRAM IoT RAM 64Mb QSPI (x1,x4) SDR 144MHz, 1.8V, Ind. Temp., SOP8" (at 56.134 31.496 0) (hide yes) (show_name no) (do_not_autoplace no) (effects (font (size 1.27 1.27))))
  (property "Height" "1.75" (at 34.29 425.4 0) (hide yes) (show_name no) (do_not_autoplace no) (effects (font (size 1.27 1.27)) (justify left top)))
  (property "Manufacturer_Name" "AP Memory" (at 34.29 525.4 0) (hide yes) (show_name no) (do_not_autoplace no) (effects (font (size 1.27 1.27)) (justify left top)))
  (property "Manufacturer_Part_Number" "APS6404L-SQN-SN" (at 34.29 625.4 0) (hide yes) (show_name no) (do_not_autoplace no) (effects (font (size 1.27 1.27)) (justify left top)))
  (property "Mouser Part Number" "878-APS6404L-SQN-SN" (at 34.29 725.4 0) (hide yes) (show_name no) (do_not_autoplace no) (effects (font (size 1.27 1.27)) (justify left top)))
  (property "Mouser Price/Stock" "https://www.mouser.co.uk/ProductDetail/AP-Memory/APS6404L-SQN-SN?qs=IS%252B4QmGtzzq3%252BeAQzWZSdA%3D%3D" (at 34.29 825.4 0) (hide yes) (show_name no) (do_not_autoplace no) (effects (font (size 1.27 1.27)) (justify left top)))
  (property "Arrow Part Number" "" (at 34.29 925.4 0) (hide yes) (show_name no) (do_not_autoplace no) (effects (font (size 1.27 1.27)) (justify left top)))
  (property "Arrow Price/Stock" "" (at 34.29 1025.4 0) (hide yes) (show_name no) (do_not_autoplace no) (effects (font (size 1.27 1.27)) (justify left top)))
  (pin "8")
  (pin "6")
  (pin "5")
  (pin "3")
  (pin "7")
  (pin "2")
  (pin "1")
  (pin "4"))
 (symbol
  (lib_id "power:GND")
  (at 64.77 82.55 0)
  (unit 1)
  (body_style 1)
  (exclude_from_sim no)
  (in_bom yes)
  (on_board yes)
  (in_pos_files yes)
  (dnp no)
  (fields_autoplaced yes)
  (property "Reference" "#PWR0153" (at 64.77 88.9 0) (hide yes) (show_name no) (do_not_autoplace no) (effects (font (size 1.27 1.27))))
  (property "Value" "GND" (at 64.77 87.63 0) (show_name no) (do_not_autoplace no) (effects (font (size 1.27 1.27))))
  (property "Footprint" "" (at 64.77 82.55 0) (hide yes) (show_name no) (do_not_autoplace no) (effects (font (size 1.27 1.27))))
  (property "Datasheet" "" (at 64.77 82.55 0) (hide yes) (show_name no) (do_not_autoplace no) (effects (font (size 1.27 1.27))))
  (property "Description" "Power symbol creates a global label with name \"GND\" , ground" (at 64.77 82.55 0) (hide yes) (show_name no) (do_not_autoplace no) (effects (font (size 1.27 1.27))))
  (pin "1"))
 (symbol
  (lib_id "Device:C")
  (at 107.95 34.29 0)
  (unit 1)
  (body_style 1)
  (exclude_from_sim no)
  (in_bom yes)
  (on_board yes)
  (in_pos_files yes)
  (dnp no)
  (fields_autoplaced yes)
  (property "Reference" "C35" (at 111.76 33.0199 0) (show_name no) (do_not_autoplace no) (effects (font (size 1.27 1.27)) (justify left)))
  (property "Value" "4.7u" (at 111.76 35.5599 0) (show_name no) (do_not_autoplace no) (effects (font (size 1.27 1.27)) (justify left)))
  (property "Footprint" "Capacitor_SMD:C_0402_1005Metric" (at 108.9152 38.1 0) (hide yes) (show_name no) (do_not_autoplace no) (effects (font (size 1.27 1.27))))
  (property "Datasheet" "" (at 107.95 34.29 0) (hide yes) (show_name no) (do_not_autoplace no) (effects (font (size 1.27 1.27))))
  (property "Description" "Unpolarized capacitor" (at 107.95 34.29 0) (hide yes) (show_name no) (do_not_autoplace no) (effects (font (size 1.27 1.27))))
  (pin "2")
  (pin "1"))
 (symbol
  (lib_id "power:+1V8")
  (at 107.95 30.48 0)
  (unit 1)
  (body_style 1)
  (exclude_from_sim no)
  (in_bom yes)
  (on_board yes)
  (in_pos_files yes)
  (dnp no)
  (fields_autoplaced yes)
  (property "Reference" "#PWR053" (at 107.95 34.29 0) (hide yes) (show_name no) (do_not_autoplace no) (effects (font (size 1.27 1.27))))
  (property "Value" "+1V8" (at 107.95 25.4 0) (show_name no) (do_not_autoplace no) (effects (font (size 1.27 1.27))))
  (property "Footprint" "" (at 107.95 30.48 0) (hide yes) (show_name no) (do_not_autoplace no) (effects (font (size 1.27 1.27))))
  (property "Datasheet" "" (at 107.95 30.48 0) (hide yes) (show_name no) (do_not_autoplace no) (effects (font (size 1.27 1.27))))
  (property "Description" "Power symbol creates a global label with name \"+1V8\"" (at 107.95 30.48 0) (hide yes) (show_name no) (do_not_autoplace no) (effects (font (size 1.27 1.27))))
  (pin "1"))
 (symbol
  (lib_id "power:+1V8")
  (at 50.8 25.4 0)
  (unit 1)
  (body_style 1)
  (exclude_from_sim no)
  (in_bom yes)
  (on_board yes)
  (in_pos_files yes)
  (dnp no)
  (fields_autoplaced yes)
  (property "Reference" "#PWR044" (at 50.8 29.21 0) (hide yes) (show_name no) (do_not_autoplace no) (effects (font (size 1.27 1.27))))
  (property "Value" "+1V8" (at 50.8 20.32 0) (show_name no) (do_not_autoplace no) (effects (font (size 1.27 1.27))))
  (property "Footprint" "" (at 50.8 25.4 0) (hide yes) (show_name no) (do_not_autoplace no) (effects (font (size 1.27 1.27))))
  (property "Datasheet" "" (at 50.8 25.4 0) (hide yes) (show_name no) (do_not_autoplace no) (effects (font (size 1.27 1.27))))
  (property "Description" "Power symbol creates a global label with name \"+1V8\"" (at 50.8 25.4 0) (hide yes) (show_name no) (do_not_autoplace no) (effects (font (size 1.27 1.27))))
  (pin "1"))
 (sheet_instances
  (path ""
   (page "4")))
 (embedded_fonts no))
